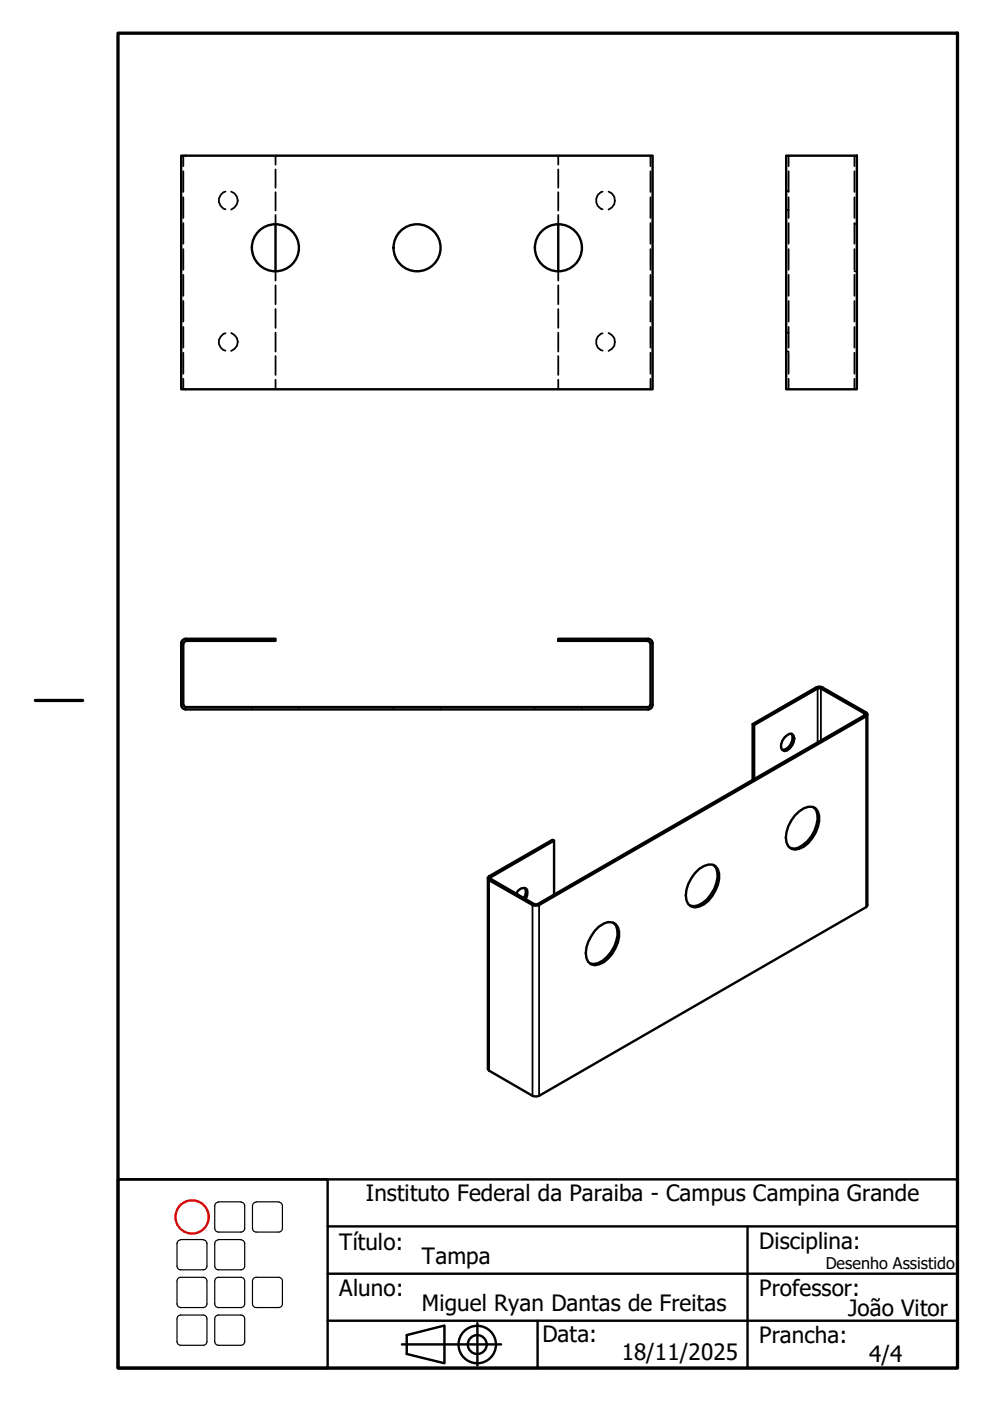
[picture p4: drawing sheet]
<svg xmlns="http://www.w3.org/2000/svg" width="210mm" height="297mm" viewBox="0 0 210 297" stroke-linecap="round" stroke-linejoin="round" font-family="sans-serif">
<!-- layer: Oculto (ISO) -->
<g fill="none" stroke="#000" stroke-width=".38">
<path d="M38.9 33v2.2M38.9 36.3v4.4M58.4 33v1.9M58.4 35.9v3.9M118.4 33v1.9M118.4 35.9v3.9M137.9 33v2.2M137.9 36.3v4.4M167.2 33v2.2M167.2 36.3v4.4M181.2 33v2.2M181.2 36.3v4.4"/>
<path d="M38.9 41.8v4.4M38.9 47.3v4.4M38.9 52.8v4.4M38.9 58.3v4.4M47.8 40.6a1.94 1.94 0 0 0-1.4 1.9 1.94 1.94 0 0 0 1.4 1.9M49 40.6a2 2 0 0 1 1.4 1.9 2 2 0 0 1-1.4 1.9M58.4 40.8v3.8M58.4 45.6v1.9M58.4 57.5v2M118.4 40.8v3.8M118.4 45.6v1.9M118.4 57.5v2"/>
<path d="M127.8 40.6a1.96 1.96 0 0 0-1.4 1.9 1.96 1.96 0 0 0 1.4 1.9M129 40.6a2.03 2.03 0 0 1 1.4 1.9 2.03 2.03 0 0 1-1.4 1.9M137.9 41.8v4.4M137.9 47.3v4.4M137.9 52.8v4.4M137.9 58.3v4.4M166.7 40.5h.2M166.7 44.5h.2M167 40.5h.2M167 44.5h.2M167.2 41.8v4.4M167.2 47.3v4.4"/>
<path d="M167.2 52.8v4.4M167.2 58.3v4.4M181.2 41.8v4.4M181.2 47.3v4.4M181.2 52.8v4.4M181.2 58.3v4.4M181.2 57.5h.2M181.2 47.5h.2M181.5 57.5h.2M181.5 47.5h.2M38.9 63.8v4.4M38.9 69.3v4.4"/>
<path d="M38.9 74.8v4.4M47.8 70.7a1.89 1.89 0 0 0-1.4 1.8 1.89 1.89 0 0 0 1.4 1.8M49 70.6a2 2 0 0 1 1.4 1.9 2 2 0 0 1-1.4 1.9M58.4 60.5v4M58.4 65.5v4M58.4 70.5v4M58.4 75.5v4M118.4 60.5v4M118.4 65.5v4M118.4 70.5v4M118.4 75.5v4M127.8 70.7a1.92 1.92 0 0 0-1.4 1.8 1.92 1.92 0 0 0 1.4 1.8"/>
<path d="M129 70.6a2.03 2.03 0 0 1 1.4 1.9 2.03 2.03 0 0 1-1.4 1.9M137.9 63.8v4.4M137.9 69.3v4.4M137.9 74.8v4.4M166.7 70.5h.2M166.7 74.5h.2M167 70.5h.2M167 74.5h.2M167.2 63.8v4.4M167.2 69.3v4.4M167.2 74.8v4.4M181.2 63.8v4.4"/>
<path d="M181.2 69.3v4.4M181.2 74.8v4.4M38.9 80.3v2.2M58.4 80.5v2M118.4 80.5v2M137.9 80.3v2.2M167.2 80.3v2.2M181.2 80.3v2.2M46.4 135.4v.2M46.4 135.7v.2M50.4 135.4v.2M50.4 135.7v.2"/>
<path d="M126.4 135.4v.2M126.4 135.7v.2M130.4 135.4v.2M130.4 135.7v.2M53.4 149.9v.2M53.4 150.2v.2M63.4 149.9v.2M63.4 150.2v.2M83.4 149.9v.2M83.4 150.2v.2M93.4 149.9v.2M93.4 150.2v.2"/>
<path d="M113.4 149.9v.2M113.4 150.2v.2M123.4 149.9v.2M123.4 150.2v.2"/>
</g>
<g fill="none" stroke="#000" stroke-width=".51">
<path d="M38.4 33h100v49.5h-100zM166.7 33h15v49.5h-15zM58.4 47.5v10M118.4 47.5v10M38.4 136.4v13a.98 .98 0 0 0 1 1h98a.99 .99 0 0 0 1-1v-13M38.9 136.4v13M39.4 135.9h19v-.5h-19a.98 .98 0 0 0-1 1M39.4 135.9l-.4 .3-.1 .2M137.4 135.9l.4 .3 .1 .2M137.4 135.9h-19v-.5h19a.98 .98 0 0 1 1 1M137.9 136.4v13M38.9 149.4l.1 .3 .4 .2h98l.4-.2 .1-.3"/>
<path d="M159.6 153.5v11.8M159.9 153.7l-.3-.2 13.9-7.9 .9 .2 9.5 5.5v.3l-.3 .3-69.3 40-.4 .1-1-.1-9.2-5.3-.3-.3v-.3l.3-.2 13.5-7.8 .3 .2-13.6 8 9.4 5.5h.7l69.3-40 .1-.2-.1-.3-9.6-5.3-.3 .1-13.5 7.7v11.4M166.3 156.4l1.1-.8h.6a1.81 1.81 0 0 1 0 2.4l-1.1 1.1-.6 .1-.4-.2a2.14 2.14 0 0 1 .4-2.6zM167.8 155.6a2.54 2.54 0 0 1-1.9 3.4M183.9 151.5l-.1 40.6-69.5 40.2-.4 .2-1-.2-9.2-5.3-.3-.4v-40.4M117.5 178.2v11.5M168.5 172.9a4.3 4.3 0 0 1 3.7-1.8 2.49 2.49 0 0 1 1.5 3 7.4 7.4 0 0 1-4.2 5.8 1.91 1.91 0 0 1-2.7-1.3 6.7 6.7 0 0 1 1.7-5.7zM172.5 171.1a3.5 3.5 0 0 1 .6 3.8 6.5 6.5 0 0 1-4.8 5l-.8-.1M109.4 189.5a1.7 1.7 0 0 1 2-1.2 1.84 1.84 0 0 1 0 2.3M111.3 188.3a1.88 1.88 0 0 1-.2 2.1M126.1 197.3a4 4 0 0 1 3.7-1.7 2.49 2.49 0 0 1 1.5 3 7.3 7.3 0 0 1-4.3 5.9 1.87 1.87 0 0 1-2.7-1.4 6.8 6.8 0 0 1 1.8-5.8zM130 195.6a3.5 3.5 0 0 1 .7 3.8 7.6 7.6 0 0 1-3.9 4.8l-.9 .2-.8-.1"/>
<path d="M148.3 184.2a2.9 2.9 0 0 1 3.4-.6 3.8 3.8 0 0 1 .5 4 7.4 7.4 0 0 1-3.9 4.6 1.91 1.91 0 0 1-2.8-1.3 7.3 7.3 0 0 1 2.8-6.7zM151.3 183.4a3.5 3.5 0 0 1 .6 3.8 6.3 6.3 0 0 1-4.8 4.9l-.8-.1"/>
<circle cx="58.4" cy="52.5" r="5"/>
<circle cx="88.4" cy="52.5" r="5"/>
<circle cx="118.4" cy="52.5" r="5"/>
</g>
<path d="M173 145.8l.4 .2v11.4M174.4 145.8l-.3 .2v11M183.6 151.1l-.3 .1v.5l.3 .2v40.4M103.7 185.8l.4 .2v.4l-.4 .2v40.4M113.3 191.7l-.4 .2v40.4M114 191.7l.3 .2v40.4" fill="none" stroke="#000" stroke-width=".38"/>
<!-- layer: Borda (ISO) -->
<path d="M25 7h178v283.1h-178zM7.5 148.5h10" fill="none" stroke="#000" stroke-width=".7"/>
<circle cx="40.7" cy="258" r="3.5" fill="none" stroke="#f00" stroke-width=".51"/>
<g fill="none" stroke="#000" stroke-width=".51">
<path d="M25 250h44.5v40.1h-44.5zM25 250h178v40.1h-178zM69.5 270.1h133.5M69.5 260h133.5M158.5 260v30.1M69.5 280h133.5M85.2 285h21M86.2 283.1l8-2.1v8l-8-1.9zM101.2 280.5v9M114 280v10.1"/>
<circle cx="101.2" cy="285.1" r="4"/>
<circle cx="101.2" cy="285.1" r="2"/>
</g>
<!-- layer: 02_Legenda -->
<g fill="none" stroke="#000" stroke-width=".25">
<path d="M46.3 254.8h4.8M46.3 254.9a.79 .79 0 0 0-.8 .8v4.8M51.1 254.9a.79 .79 0 0 1 .8 .8v4.8M54.3 254.8h4.8M54.3 254.9a.79 .79 0 0 0-.8 .8v4.8M59.1 254.9a.79 .79 0 0 1 .8 .8v4.8M37.5 268.4a.79 .79 0 0 0 .8 .8M37.5 276.4a.79 .79 0 0 0 .8 .8M37.5 271.6v4.9M37.5 279.6v4.9M38.3 270.8h4.8a.79 .79 0 0 1 .8 .8M38.3 278.8h4.8a.79 .79 0 0 1 .8 .8"/>
<path d="M38.3 262.8h4.8M38.3 262.9a.79 .79 0 0 0-.8 .8v4.8M38.3 270.8a.79 .79 0 0 0-.8 .8M38.3 278.8a.79 .79 0 0 0-.8 .8M43.1 262.9a.79 .79 0 0 1 .8 .8v4.8M43.9 271.6v4.9M43.9 279.6v4.9M43.9 268.4a.79 .79 0 0 1-.8 .8h-4.8M43.9 276.4a.79 .79 0 0 1-.8 .8h-4.8M45.5 260.4a.79 .79 0 0 0 .8 .8M45.5 268.4a.79 .79 0 0 0 .8 .8M45.5 276.4a.79 .79 0 0 0 .8 .8"/>
<path d="M45.5 271.6v4.9M45.5 279.6v4.9M46.3 278.8h4.8a.79 .79 0 0 1 .8 .8M46.3 270.8h4.8a.79 .79 0 0 1 .8 .8M46.3 262.8h4.8M46.3 262.9a.79 .79 0 0 0-.8 .8v4.8M46.3 278.8a.79 .79 0 0 0-.8 .8M46.3 270.8a.79 .79 0 0 0-.8 .8M51.1 262.9a.79 .79 0 0 1 .8 .8v4.8M51.9 268.4a.79 .79 0 0 1-.8 .8h-4.8M51.9 260.4a.79 .79 0 0 1-.8 .8h-4.8M51.9 276.4a.79 .79 0 0 1-.8 .8h-4.8"/>
<path d="M51.9 271.6v4.9M51.9 279.6v4.9M53.5 260.4a.79 .79 0 0 0 .8 .8M53.5 276.4a.79 .79 0 0 0 .8 .8M53.5 271.6v4.9M54.3 270.8h4.8a.79 .79 0 0 1 .8 .8M54.3 270.8a.79 .79 0 0 0-.8 .8M59.9 260.4a.79 .79 0 0 1-.8 .8h-4.8M59.9 276.4a.79 .79 0 0 1-.8 .8h-4.8M59.9 271.6v4.9M37.5 284.4a.79 .79 0 0 0 .8 .8M43.9 284.4a.79 .79 0 0 1-.8 .8h-4.8"/>
<path d="M45.5 284.4a.79 .79 0 0 0 .8 .8M51.9 284.4a.79 .79 0 0 1-.8 .8h-4.8M86.2 283.1l8-2.1v8l-8-1.9z"/>
</g>
<g font-size="4.8">
<text x="77.5" y="254.7">Instituto Federal da Paraiba - Campus Campina Grande</text>
<text x="71.9" y="265">Título:</text>
<text x="89.5" y="268.1">Tampa</text>
<text x="161" y="264.7">Disciplina:</text>
<text x="71.9" y="274.7">Aluno:</text>
<text x="161" y="274.7">Professor:</text>
<text x="89.5" y="278.1">Miguel Ryan Dantas de Freitas</text>
<text x="179.8" y="278.9">João Vitor</text>
<text x="115" y="284.5">Data:</text>
<text x="161" y="284.7">Prancha:</text>
<text x="131.8" y="288.3">18/11/2025</text>
<text x="184.3" y="288.8">4/4</text>
</g>
<text font-size="3.4" x="175.1" y="269">Desenho Assistido</text>
</svg>
